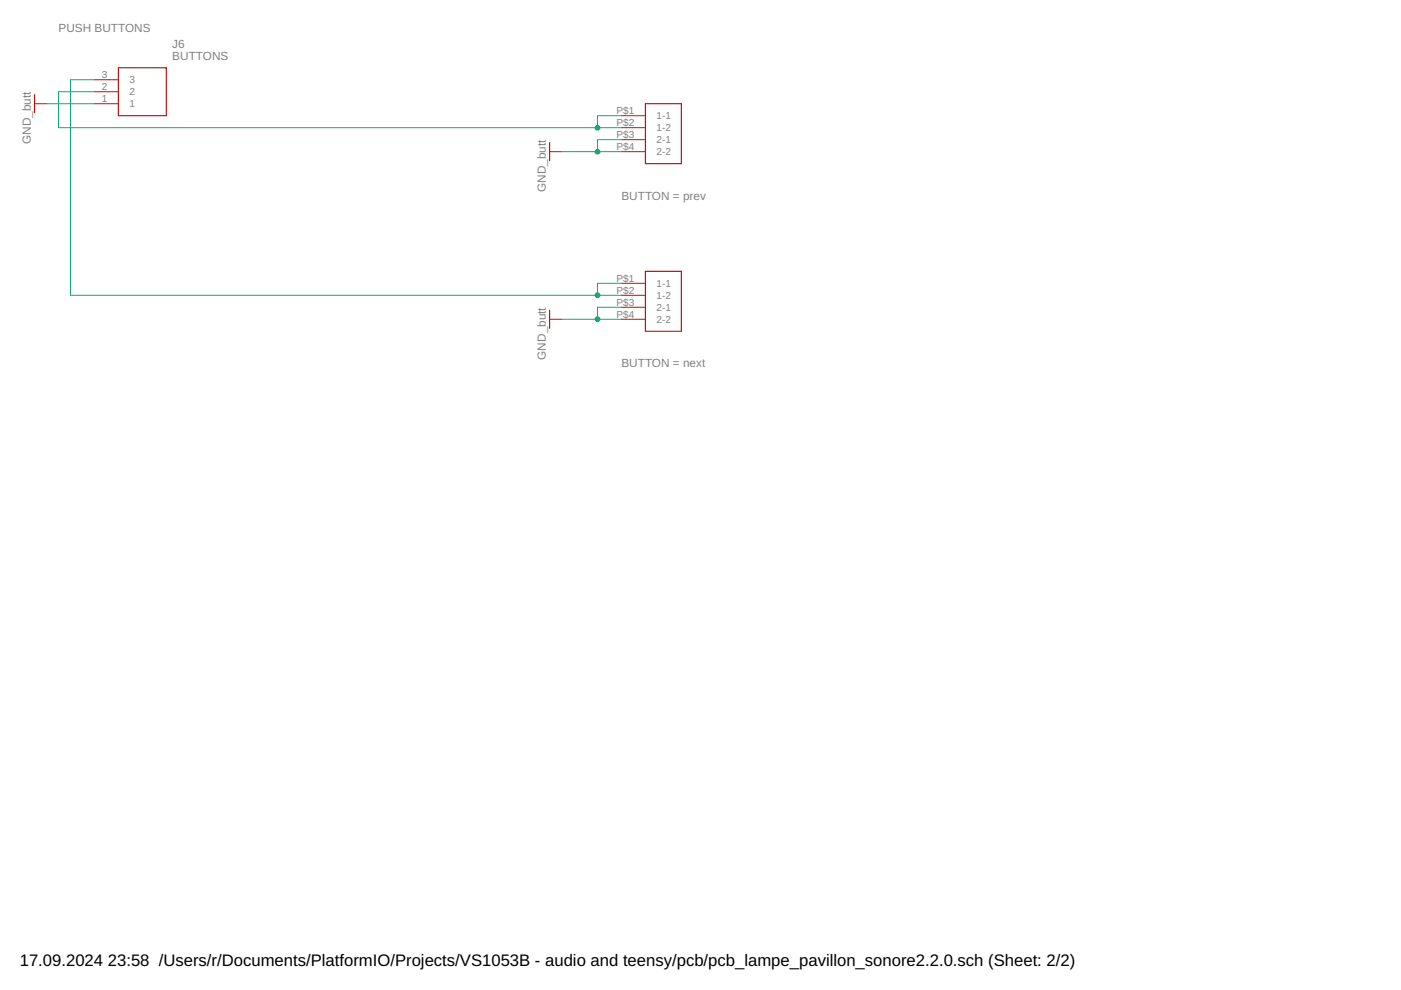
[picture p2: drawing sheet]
<svg xmlns="http://www.w3.org/2000/svg" width="297mm" height="210mm" viewBox="0 0 297 210" stroke-linecap="round" stroke-linejoin="round" font-family="sans-serif">
<path d="M25.1 14.4h10.2v10.1h-10.2zM7.3 20.1v3.8M116.5 30.2v3.9M136.8 22h7.7v12.7h-7.7zM136.8 57.5h7.7v12.7h-7.7zM116.5 65.8v3.8" fill="none" stroke="#c90d0c" stroke-width=".25"/>
<g fill="none" stroke="#c90d0c" stroke-width=".21">
<path d="M20 19.5h5.1M20 16.9h5.1M7.3 22h2.6M20 22h5.1M116.5 32.2h2.6M131.8 24.5h5M131.8 27.1h5M131.8 29.6h5M131.8 32.2h5M116.5 67.7h2.6M131.8 60.1h5M131.8 62.6h5"/>
<path d="M131.8 65.2h5M131.8 67.7h5"/>
</g>
<path d="M20 19.5h-7.6v7.6h119.4M20 16.9h-5.1v45.7h116.9M9.9 22h10.1M119.1 32.2h12.7M131.8 29.6h-5.1v2.6M131.8 24.5h-5.1v2.6M119.1 67.7h12.7M131.8 60.1h-5.1v2.5M131.8 65.2h-5.1v2.5" fill="none" stroke="#0dab76" stroke-width=".21"/>
<g fill="#0dab76" stroke="#0dab76" stroke-width=".21">
<circle cx="126.7" cy="32.2" r=".51"/>
<circle cx="126.7" cy="67.7" r=".51"/>
<circle cx="126.7" cy="27.1" r=".51"/>
<circle cx="126.7" cy="62.6" r=".51"/>
</g>
<g font-size="3.5">
<text x="4.2" y="204.7">17.09.2024</text>
<text x="22.9" y="204.7">23:58 /Users/r/Documents/PlatformIO/Projects/VS1053B - audio and teensy/pcb/pcb_lampe_pavillon_sonore2.2.0.sch (Sheet: 2/2)</text>
</g>
<g font-size="2.5" fill="#808080">
<text x="12.4" y="6.8">PUSH BUTTONS</text>
<text x="36.5" y="10.2">J6</text>
<text x="36.5" y="12.7">BUTTONS</text>
<text x="6.6" y="30.6" transform="rotate(-90 6.6 30.6)">GND_butt</text>
<text x="115.8" y="40.7" transform="rotate(-90 115.8 40.7)">GND_butt</text>
<text x="131.8" y="42.3">BUTTON = prev</text>
<text x="115.8" y="76.3" transform="rotate(-90 115.8 76.3)">GND_butt</text>
<text x="131.8" y="77.8">BUTTON = next</text>
</g>
<g font-size="2.1" fill="#808080">
<text x="21.6" y="16.6">3</text>
<text x="27.4" y="17.7">3</text>
<text x="21.6" y="21.6">1</text>
<text x="21.6" y="19.1">2</text>
<text x="27.4" y="22.8">1</text>
<text x="27.4" y="20.2">2</text>
<text x="130.7" y="24.2">P$1</text>
<text x="130.7" y="26.7">P$2</text>
<text x="130.7" y="29.3">P$3</text>
<text x="139.2" y="25.3">1-1</text>
<text x="139.2" y="27.8">1-2</text>
<text x="130.7" y="31.8">P$4</text>
<text x="139.2" y="30.4">2-1</text>
<text x="139.2" y="32.9">2-2</text>
<text x="130.7" y="59.7">P$1</text>
<text x="130.7" y="62.3">P$2</text>
<text x="130.7" y="64.8">P$3</text>
<text x="139.2" y="60.8">1-1</text>
<text x="139.2" y="63.4">1-2</text>
<text x="139.2" y="65.9">2-1</text>
<text x="130.7" y="67.3">P$4</text>
<text x="139.2" y="68.4">2-2</text>
</g>
</svg>
